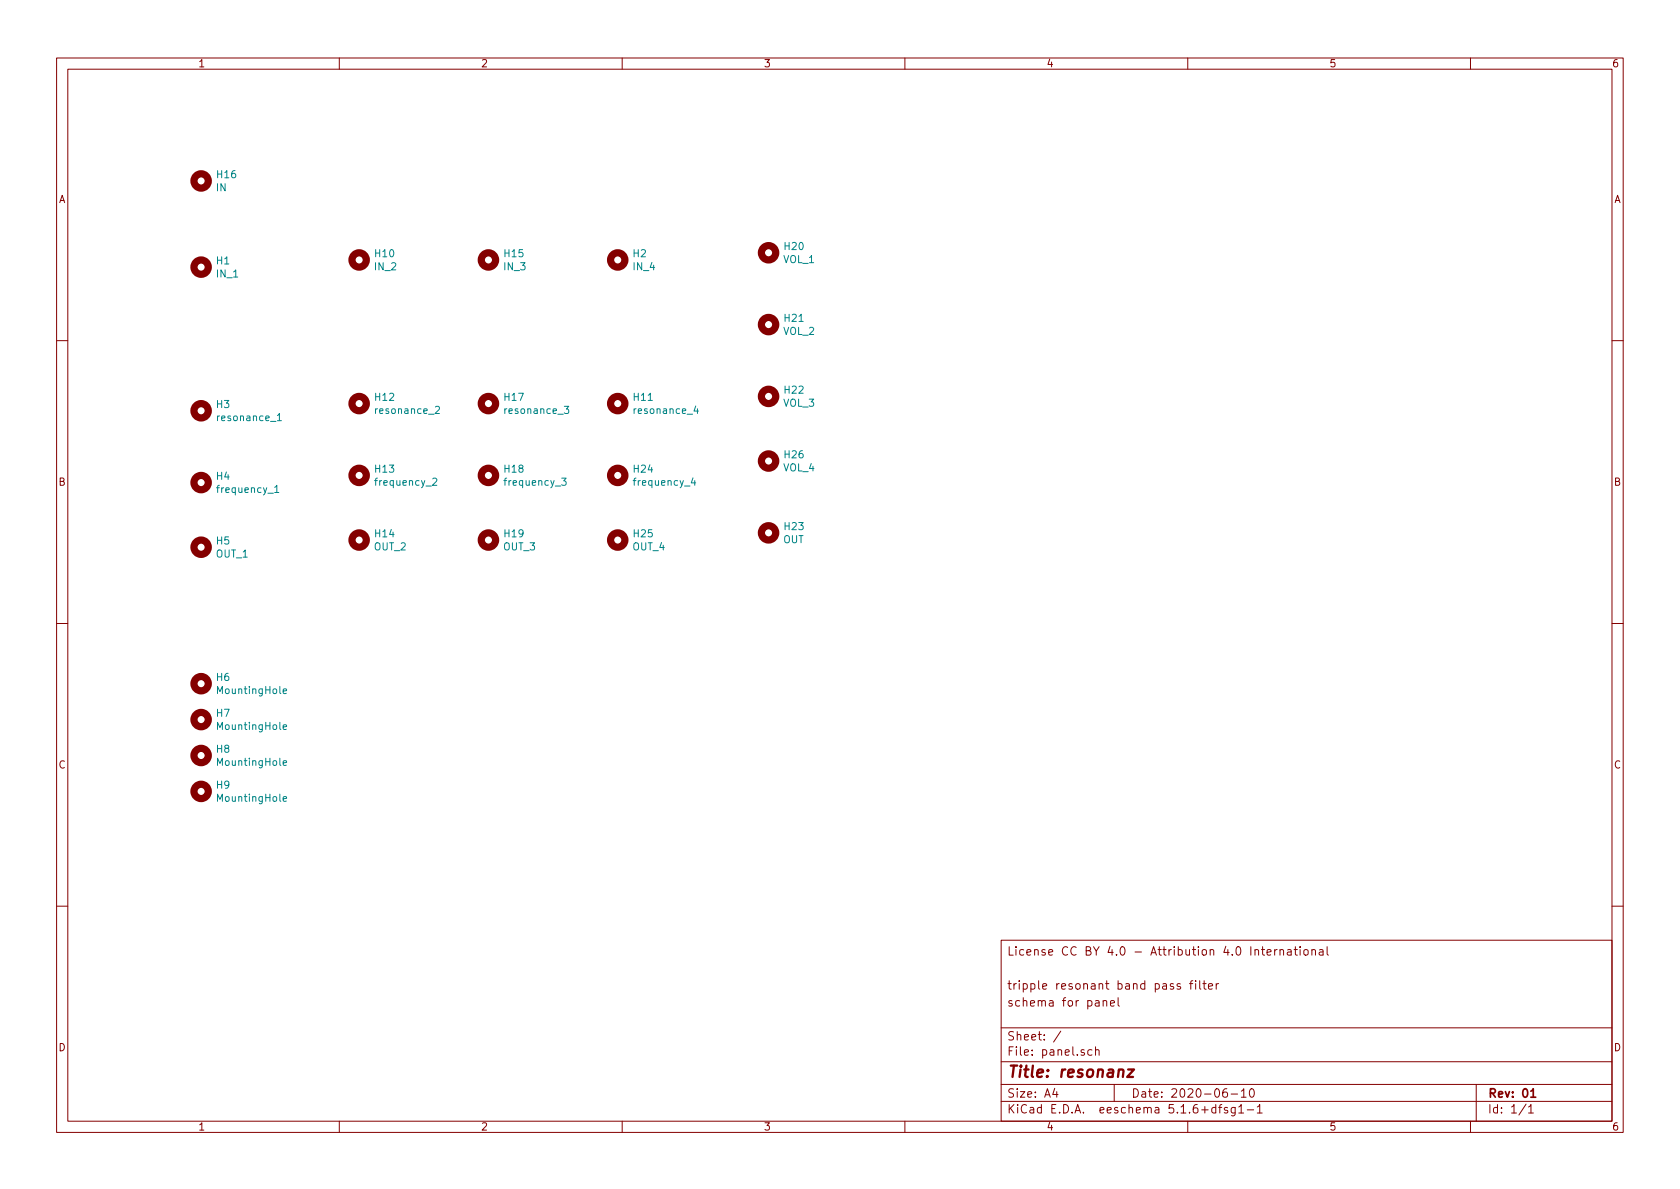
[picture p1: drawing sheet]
<svg xmlns="http://www.w3.org/2000/svg" width="297mm" height="210mm" viewBox="0 0 297 210" stroke-linecap="round" stroke-linejoin="round" font-family="sans-serif">
<g fill="none" stroke="#840000" stroke-width=".18">
<path d="M10 10.3h277v189.9h-277zM12 12.2h273v186.1h-273zM60 10.3v1.9M110 10.3v1.9M160 10.3v1.9M210 10.3v1.9M260 10.3v1.9M10 60.2h2M285 60.2h2M10 110.3h2M285 110.3h2M10 160.2h2"/>
<path d="M177 166.3h108v32h-108zM195 177.1l.3-.2 .3 .1 .1 .9M195 176.9v1M196.3 177.4l.8-.1-.1-.3-.5-.1-.2 .2 .1 .7h.6M197.7 176.4v1.3l.2 .2M208.7 174a.37 .37 0 0 0-.6 .1l.1 .3 .5 .1 .1 .1-.3 .3-.4-.1M210.3 173.9h.6M210.9 173.4l-.4 .3v1.2M211.4 173.4v.2M211.4 173.9v1M212.1 173.4v1.3l.2 .2M212.7 173.9h.6"/>
<path d="M212.9 173.4v1.3l.4 .2M213.7 174.4l.7-.1-.1-.3-.4-.1-.2 .2v.7h.6M215 173.9v1M215.5 173.9l-.3 .1-.2 .2M223 167.9h.6M223.2 167.4v1.3l.4 .2M224 168.4l.7-.1v-.3l-.5-.1-.2 .2 .1 .7h.6M225.4 167.9v1M225.8 167.9l-.4 .3M226.3 168l.2-.1 .4 .1v.9M226.3 167.9v1M227.7 168h.5l.1 .9"/>
<path d="M228.3 168.3h-.5l-.2 .2 .2 .4 .5-.1M228.8 167.9h.6M229 167.4v1.3l.4 .2M229.9 167.4v.2M229.9 167.9v1M230.6 168l.2-.1 .4 .1v.8l-.2 .1-.4-.1zM232 168l.2-.1 .3 .1 .1 .9M232 167.9v1M233.3 168h.6v.9M233.9 168.3h-.4l-.3 .2 .3 .4 .4-.1M234.6 167.4v1.3l.3 .2M285 160.2h2"/>
<path d="M60 198.3v1.9M110 198.3v1.9M160 198.3v1.9M177 194.8h108M177 191.8h108M177 187.8h108M177 181.8h108M186.5 192.5l-.4 1h1M186.8 193v1M187.6 182.3l-1.3 2M193.1 185.7l-.5-.1-.3 .3 .1 .6 .2 .1 .5-.1M193.7 185.7l.2-.1 .4 .1v.9"/>
<path d="M193.7 185.1v1.5M197 191.8v3M210 198.3v1.9M215 195.9l-.5-.1-.3 .3 .1 .6 .2 .1 .5-.1M215 195.3v1.5M215.5 195.8h.5M216 195.3l-.3 .2v1.3M216.9 192.5a.62 .62 0 0 0-.7 .7l.1 .7 .2 .1 .5-.1v-.5l-.1-.2-.4-.1-.3 .3M217 195.9l-.3-.1-.2 .2v.3l.5 .1v.3h-.5M217.7 193.5h1.1M218.4 195.8v1.2l-.3 .3h-.3M218.4 195.9l-.4-.1-.3 .3 .1 .6h.6"/>
<path d="M219 195.8l.5-.5v1.5M219 196.8h.9M219.5 193l.4-.5v1.5M219.5 194h.8M220.5 196.3h1.2M221.1 192.6l.2-.1a.8 .8 0 0 1 .5 .8 .8 .8 0 0 1-.5 .7 1 1 0 0 1-.2-1.4zM222.3 195.8l.4-.5v1.5M222.3 196.8h.9M260 198.3v1.9M261 191.8v6.5M269.8 195.2l-1.2 2M270.3 195.8l.4-.5v1.5"/>
<path d="M270.3 196.8h.8"/>
</g>
<path d="M270.7 193l.4-.5v1.5M270.7 194h.8" fill="none" stroke="#840000" stroke-width=".3"/>
<path d="M199.5 189.1h1l-1.2 1.3h1" fill="none" stroke="#840000" stroke-width=".41"/>
<g fill="none" stroke="#840000" stroke-width="1.3">
<circle cx="35.6" cy="32" r="1.27"/>
<circle cx="35.6" cy="47.2" r="1.27"/>
<circle cx="63.5" cy="46" r="1.27"/>
<circle cx="86.4" cy="46" r="1.27"/>
<circle cx="109.2" cy="46" r="1.27"/>
<circle cx="135.9" cy="44.7" r="1.27"/>
<circle cx="135.9" cy="57.4" r="1.27"/>
<circle cx="35.6" cy="72.6" r="1.27"/>
<circle cx="63.5" cy="71.4" r="1.27"/>
<circle cx="86.4" cy="71.4" r="1.27"/>
<circle cx="109.2" cy="71.4" r="1.27"/>
<circle cx="135.9" cy="70.1" r="1.27"/>
<circle cx="35.6" cy="96.8" r="1.27"/>
<circle cx="35.6" cy="85.3" r="1.27"/>
<circle cx="63.5" cy="84.1" r="1.27"/>
<circle cx="63.5" cy="95.5" r="1.27"/>
<circle cx="86.4" cy="95.5" r="1.27"/>
<circle cx="86.4" cy="84.1" r="1.27"/>
<circle cx="109.2" cy="84.1" r="1.27"/>
<circle cx="109.2" cy="95.5" r="1.27"/>
<circle cx="135.9" cy="81.5" r="1.27"/>
<circle cx="135.9" cy="94.2" r="1.27"/>
<circle cx="35.6" cy="120.9" r="1.27"/>
<circle cx="35.6" cy="127.2" r="1.27"/>
<circle cx="35.6" cy="133.6" r="1.27"/>
<circle cx="35.6" cy="139.9" r="1.27"/>
</g>
<g fill="none" stroke="#008484" stroke-width=".18">
<path d="M49 73.5l.4-.4v1.3M49 74.4h.8M77 72l.5-.1 .2 .3-.1 .2-.7 .7h.8M99.8 71.9h.8l-.4 .4 .3 .2v.6h-.5l-.2-.1M123 71.8l-.3 .9h.8M123.3 72.3v.8M48.6 86.2l.3-.4v1.3M48.6 87.1h.7M76.5 84.7l.5-.1 .2 .3-.7 .9h.7M99.3 84.6h.8l-.4 .4 .3 .2 .1 .4-.3 .2-.5-.1M122.5 84.5l-.3 .9h.8M122.8 85v.8"/>
<path d="M50.1 134.9l.6-.1-.1-.2-.3-.1-.2 .2v.6h.5M50.1 128.6l.6-.1-.1-.3h-.3l-.2 .1v.7h.5M50.1 122.2l.6-.1-.1-.2-.3-.1-.2 .2v.6h.5M50.1 141.3l.6-.1-.1-.3h-.3l-.2 .1v.7h.5"/>
</g>
<text font-size="2.8" fill="#840000" x="178" y="190.5">Title: resonanz</text>
<g font-size="2.1" fill="#840000">
<text x="178" y="169">License CC BY 4.0 - Attribution 4.0 International</text>
<text x="178" y="178">schema for panel</text>
<text x="178" y="175">tripple resonant band pass filter</text>
<text x="178" y="184">Sheet: /</text>
<text x="178" y="186.7">File: panel.sch</text>
<text x="178" y="196.9">KiCad E.D.A. eeschema 5.1.6+dfsg1-1</text>
<text x="178" y="194.1">Size: A4</text>
<text x="200" y="194.1">Date: 2020-06-10</text>
<text x="263" y="194.1">Rev: 01</text>
<text x="263" y="196.9">Id: 1/1</text>
</g>
<g font-size="1.8" fill="#840000">
<text x="35" y="11.9">1</text>
<text x="85" y="11.9">2</text>
<text x="135" y="11.9">3</text>
<text x="185" y="11.9">4</text>
<text x="235" y="11.9">5</text>
<text x="285" y="11.9">6</text>
<text x="10.4" y="35.9">A</text>
<text x="285.4" y="35.9">A</text>
<text x="10.4" y="85.9">B</text>
<text x="285.4" y="85.9">B</text>
<text x="10.4" y="135.9">C</text>
<text x="285.4" y="135.9">C</text>
<text x="10.4" y="185.9">D</text>
<text x="285.4" y="185.9">D</text>
<text x="35" y="199.9">1</text>
<text x="85" y="199.9">2</text>
<text x="135" y="199.9">3</text>
<text x="185" y="199.9">4</text>
<text x="235" y="199.9">5</text>
<text x="285" y="199.9">6</text>
</g>
<g font-size="1.8" fill="#008484">
<text x="38.3" y="33.8">IN</text>
<text x="38.4" y="31.5">H16</text>
<text x="38.3" y="46.8">H1</text>
<text x="66.3" y="47.8">IN_2</text>
<text x="66.4" y="45.5">H10</text>
<text x="89.2" y="47.8">IN_3</text>
<text x="89.2" y="45.5">H15</text>
<text x="112" y="45.5">H2</text>
<text x="112" y="47.8">IN_4</text>
<text x="138.5" y="46.5">VOL_1</text>
<text x="138.8" y="44.2">H20</text>
<text x="38.4" y="49.1">IN_1</text>
<text x="138.5" y="59.2">VOL_2</text>
<text x="138.8" y="56.9">H21</text>
<text x="66.4" y="70.9">H12</text>
<text x="89.2" y="70.9">H17</text>
<text x="112.1" y="70.9">H11</text>
<text x="138.5" y="71.9">VOL_3</text>
<text x="138.8" y="69.6">H22</text>
<text x="38.3" y="72.2">H3</text>
<text x="38.7" y="74.5">resonance_1</text>
<text x="66.6" y="73.2">resonance_2</text>
<text x="89.5" y="73.2">resonance_3</text>
<text x="112.3" y="73.2">resonance_4</text>
<text x="66.4" y="83.6">H13</text>
<text x="89.2" y="83.6">H18</text>
<text x="112.1" y="83.6">H24</text>
<text x="138.5" y="83.4">VOL_4</text>
<text x="138.8" y="81">H26</text>
<text x="38.3" y="84.9">H4</text>
<text x="38.7" y="87.2">frequency_1</text>
<text x="66.6" y="85.9">frequency_2</text>
<text x="89.5" y="85.9">frequency_3</text>
<text x="112.3" y="85.9">frequency_4</text>
<text x="66.4" y="95">H14</text>
<text x="89.2" y="95">H19</text>
<text x="112.1" y="95">H25</text>
<text x="138.8" y="93.7">H23</text>
<text x="38.2" y="98.6">OUT_1</text>
<text x="38.3" y="96.3">H5</text>
<text x="66.2" y="97.3">OUT_2</text>
<text x="89" y="97.3">OUT_3</text>
<text x="111.9" y="97.3">OUT_4</text>
<text x="138.5" y="96.1">OUT</text>
<text x="38.3" y="120.4">H6</text>
<text x="38.7" y="122.7">MountingHole</text>
<text x="38.3" y="126.8">H7</text>
<text x="38.7" y="129.1">MountingHole</text>
<text x="38.3" y="133.1">H8</text>
<text x="38.7" y="135.4">MountingHole</text>
<text x="38.3" y="139.5">H9</text>
<text x="38.7" y="141.8">MountingHole</text>
</g>
</svg>
